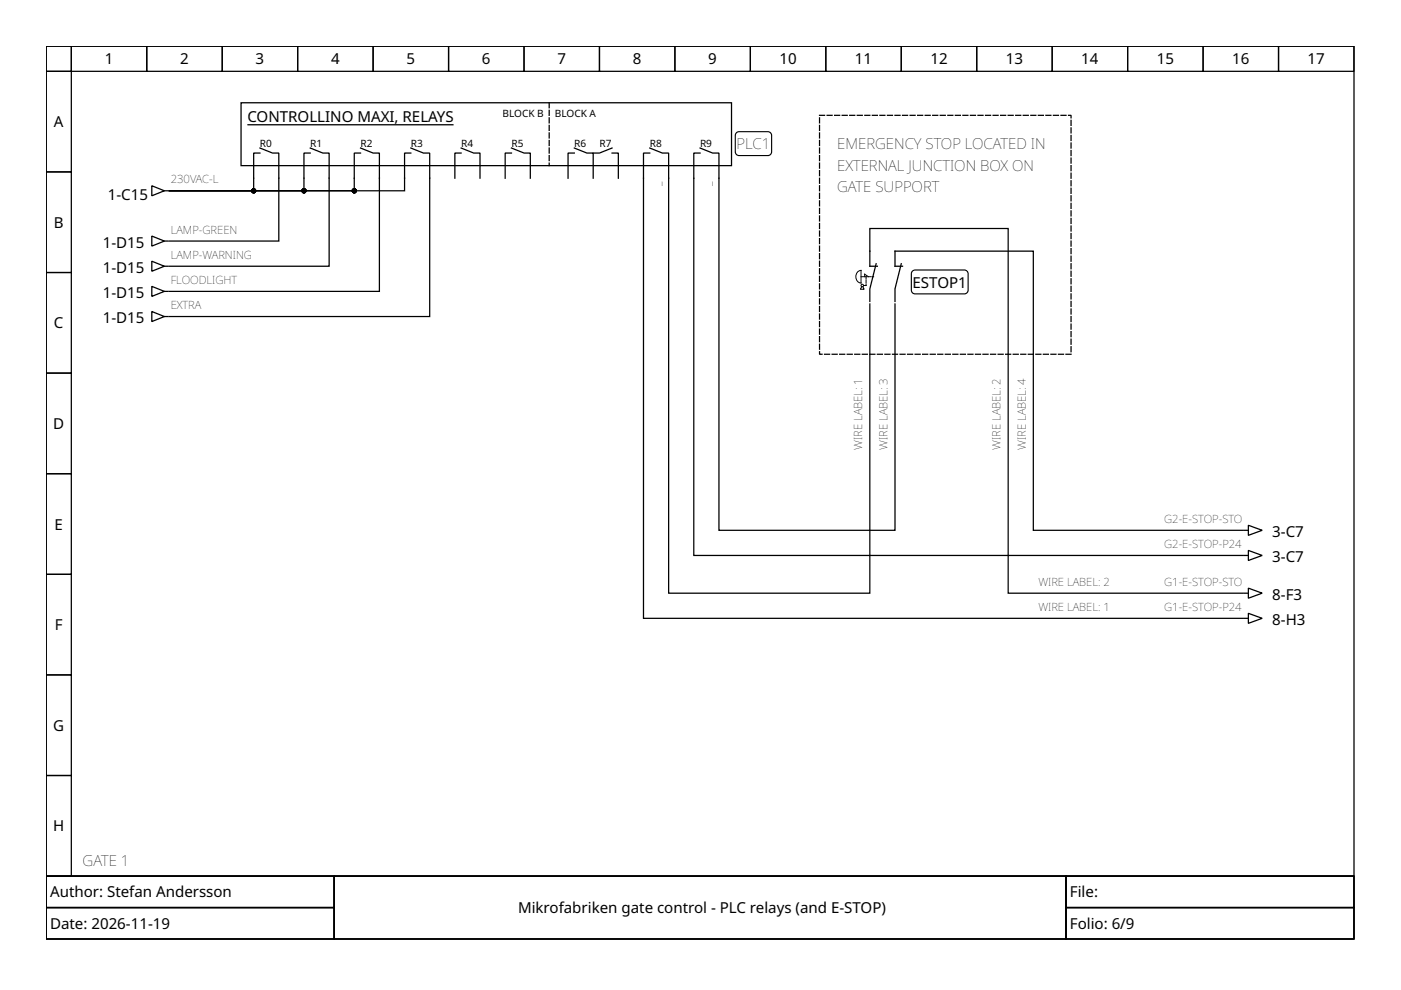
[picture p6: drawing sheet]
<svg xmlns="http://www.w3.org/2000/svg" width="297mm" height="210mm" viewBox="0 0 297 210" stroke-linecap="round" stroke-linejoin="round" font-family="sans-serif">
<g fill="none" stroke="#000" stroke-width=".27">
<path d="M9.8 9.8h277.3v176h-277.3zM9.8 9.8h5.3v5.3h-5.3zM9.8 15.1h5.3v21.4h-5.3zM15.1 9.8h16v5.3h-16zM31.1 9.8h16v5.3h-16zM47.1 9.8h16v5.3h-16zM63.1 9.8h16v5.3h-16zM79.1 9.8h16v5.3h-16zM95.1 9.8h16v5.3h-16zM111.1 9.8h16v5.3h-16zM127.1 9.8h16v5.3h-16zM143.1 9.8h16v5.3h-16z"/>
<path d="M159.1 9.8h16v5.3h-16zM175.1 9.8h16v5.3h-16zM191.1 9.8h16v5.3h-16zM207.1 9.8h16v5.3h-16zM223.1 9.8h16v5.3h-16zM239.1 9.8h16v5.3h-16zM255.1 9.8h16v5.3h-16zM271.1 9.8h16v5.3h-16zM9.8 36.5h5.3v21.3h-5.3zM32.2 39.4l2.7 1.1-2.7 1zM51.1 21.8h104v13.3h-104zM52.4 26.5h43.8"/>
<path d="M55.1 32.5h-1.3v8h-17.9M55.1 31.4l2.7 1.1h1.3v18.6h-23.2M65.8 32.5h-1.4v8h-28.5M65.8 31.4l2.6 1.1h1.4v23.9h-33.9M76.4 32.5h-1.3v8h-39.2M76.4 31.4l2.7 1.1h1.3v29.3h-44.5M87.1 32.5h-1.3v8h-49.9M87.1 31.4l2.7 1.1h1.3v34.6h-55.2M97.8 32.5h-1.4v5.3M97.8 31.4l2.6 1.1h1.4v5.3M108.4 32.5h-1.3v5.3M108.4 31.4l2.7 1.1h1.3v5.3"/>
<path d="M121.8 32.5h-1.4v5.3M121.8 31.4l2.6 1.1h1.4v5.3M129.8 32.5h1.3v5.3M129.8 31.4l-2.7 1.1h-1.3M137.8 32.5h-1.4v98.6h127.2M137.8 31.4l2.6 1.1h1.4v93.3h42.6v-61.4M148.4 32.5h-1.3v85.3h116.5M148.4 31.4l2.7 1.1h1.3v79.9h37.4v-48M9.8 57.8h5.3v21.3h-5.3zM32.2 55.4l2.7 1-2.7 1.1zM32.2 50l2.7 1.1-2.7 1.1zM34.9 56.4h.8"/>
<path d="M34.9 40.5h.8M34.9 51.1h.8M185.8 55.9l-1.4 5.3v2.7M186 56.4h-1.6v-8h29.4v77.4h49.8M191.1 55.9l-1.3 5.3v2.7M191.4 56.4h-1.6v-3.2h29.3v59.2h44.5M9.8 79.1h5.3v21.3h-5.3zM32.2 66l2.7 1.1-2.7 1.1zM32.2 60.7l2.7 1.1-2.7 1zM34.9 67.1h.8M34.9 61.8h.8M9.8 100.4h5.3v21.4h-5.3z"/>
<path d="M263.9 112.4h.8M263.9 117.8h.8M264.7 111.4l2.9 1-2.9 1.1zM264.7 116.7l2.9 1.1-2.9 1zM9.8 121.8h5.3v21.3h-5.3zM263.9 131.1h.8M263.9 125.8h.8M264.7 130l2.9 1.1-2.9 1.1zM264.7 124.7l2.9 1.1-2.9 1zM9.8 143.1h5.3v21.3h-5.3zM9.8 164.4h5.3v21.4h-5.3zM9.8 185.8h277.3v13.3h-277.3z"/>
<path d="M9.8 185.8h61v6.6h-61zM9.8 192.4h61v6.7h-61zM70.8 185.8h155.2v13.3h-155.2zM226 185.8h61.1v6.6h-61.1zM226 192.4h61.1v6.7h-61.1z"/>
</g>
<path d="M116.4 21.8v13.3M173.8 24.5h53.3v50.6h-53.3z" fill="none" stroke="#000" stroke-width=".27" stroke-dasharray="1.1 .5"/>
<path d="M156.1 28.2l.6-.3h6.1a.8 .8 0 0 1 .8 .8v3.5a.8 .8 0 0 1-.8 .8h-6.1a.8 .8 0 0 1-.8-.8v-3.5zM193.5 57.5l.5-.3h10.5a.8 .8 0 0 1 .8 .8v3.5a.8 .8 0 0 1-.8 .8h-10.5a.8 .8 0 0 1-.8-.8v-3.5z" fill="none" stroke="#000" stroke-width=".24"/>
<g fill="none" stroke="#000" stroke-width=".21">
<path d="M181.9 57.6l.7-.3v2.7a1.37 1.37 0 0 1-1.2-1 1.37 1.37 0 0 1 .5-1.4zM183.3 58.7v-.6l.8 .6M182.7 60.8l-.3 .5h.8l-.2-.5"/>
<circle cx="182.8" cy="60.5" r=".27"/>
</g>
<path d="M182.6 58.7h2.6M183.6 58.7v1.8M183.6 60.5h-.5" fill="none" stroke="#000" stroke-width=".21" stroke-dasharray=".5 .3"/>
<g fill="#000" stroke="#000" stroke-width=".27">
<circle cx="53.8" cy="40.5" r=".4"/>
<circle cx="64.4" cy="40.5" r=".4"/>
<circle cx="75.1" cy="40.5" r=".4"/>
</g>
<g font-size="3.2">
<text x="22.2" y="13.7">1</text>
<text x="38.2" y="13.7">2</text>
<text x="54.2" y="13.7">3</text>
<text x="70.2" y="13.7">4</text>
<text x="86.2" y="13.7">5</text>
<text x="102.2" y="13.7">6</text>
<text x="118.2" y="13.7">7</text>
<text x="134.2" y="13.7">8</text>
<text x="150.2" y="13.7">9</text>
<text x="165.3" y="13.7">10</text>
<text x="181.3" y="13.7">11</text>
<text x="197.3" y="13.7">12</text>
<text x="213.3" y="13.7">13</text>
<text x="229.3" y="13.7">14</text>
<text x="245.2" y="13.7">15</text>
<text x="261.2" y="13.7">16</text>
<text x="277.2" y="13.7">17</text>
<text x="11.4" y="27">A</text>
<text x="52.4" y="25.8">CONTROLLINO MAXI, RELAYS</text>
<text x="156.2" y="31.7">PLC1</text>
<text x="177.5" y="31.7">EMERGENCY STOP LOCATED IN</text>
<text x="177.5" y="36.2">EXTERNAL JUNCTION BOX ON</text>
<text x="177.5" y="40.7">GATE SUPPORT</text>
<text x="22.9" y="42.3">1-C15</text>
<text x="11.4" y="48.3">B</text>
<text x="21.8" y="52.6">1-D15</text>
<text x="21.8" y="57.9">1-D15</text>
<text x="21.8" y="63.2">1-D15</text>
<text x="193.5" y="61">ESTOP1</text>
<text x="11.4" y="69.6">C</text>
<text x="21.8" y="68.6">1-D15</text>
<text x="11.3" y="91">D</text>
<text x="11.6" y="112.3">E</text>
<text x="269.7" y="113.9">3-C7</text>
<text x="269.7" y="119.2">3-C7</text>
<text x="269.7" y="127.2">8-F3</text>
<text x="11.6" y="133.6">F</text>
<text x="269.7" y="132.6">8-H3</text>
<text x="11.3" y="155">G</text>
<text x="11.3" y="176.3">H</text>
<text x="17.5" y="183.6">GATE 1</text>
<text x="10.6" y="190.3">Author: Stefan Andersson</text>
<text x="226.8" y="190.3">File:</text>
<text x="10.6" y="197">Date: 2026-11-19</text>
<text x="109.8" y="193.6">Mikrofabriken gate control - PLC relays (and E-STOP)</text>
<text x="226.8" y="197">Folio: 6/9</text>
</g>
<g font-size="2.4">
<text x="36.2" y="38.9">230VAC-L</text>
<text x="140.2" y="39.4" transform="rotate(-90 140.2 39.4)">_</text>
<text x="150.8" y="39.4" transform="rotate(-90 150.8 39.4)">_</text>
<text x="36.2" y="49.5">LAMP-GREEN</text>
<text x="36.2" y="54.8">LAMP-WARNING</text>
<text x="36.2" y="60.2">FLOODLIGHT</text>
<text x="36.2" y="65.5">EXTRA</text>
<text x="182.8" y="95.4" transform="rotate(-90 182.8 95.4)">WIRE LABEL: 1</text>
<text x="188.2" y="95.4" transform="rotate(-90 188.2 95.4)">WIRE LABEL: 3</text>
<text x="212.2" y="95.4" transform="rotate(-90 212.2 95.4)">WIRE LABEL: 2</text>
<text x="217.5" y="95.4" transform="rotate(-90 217.5 95.4)">WIRE LABEL: 4</text>
<text x="246.8" y="110.8">G2-E-STOP-STO</text>
<text x="246.8" y="116.2">G2-E-STOP-P24</text>
<text x="220.2" y="124.2">WIRE LABEL: 2</text>
<text x="246.8" y="124.2">G1-E-STOP-STO</text>
<text x="220.2" y="129.5">WIRE LABEL: 1</text>
<text x="246.8" y="129.5">G1-E-STOP-P24</text>
</g>
<g font-size="2.1">
<text x="106.6" y="24.7">BLOCK B</text>
<text x="117.7" y="24.7">BLOCK A</text>
<text x="55.1" y="31.1">R0</text>
<text x="65.8" y="31.1">R1</text>
<text x="76.4" y="31.1">R2</text>
<text x="87.1" y="31.1">R3</text>
<text x="97.8" y="31.1">R4</text>
<text x="108.4" y="31.1">R5</text>
<text x="121.8" y="31.1">R6</text>
<text x="127.1" y="31.1">R7</text>
<text x="137.8" y="31.1">R8</text>
<text x="148.4" y="31.1">R9</text>
</g>
</svg>
